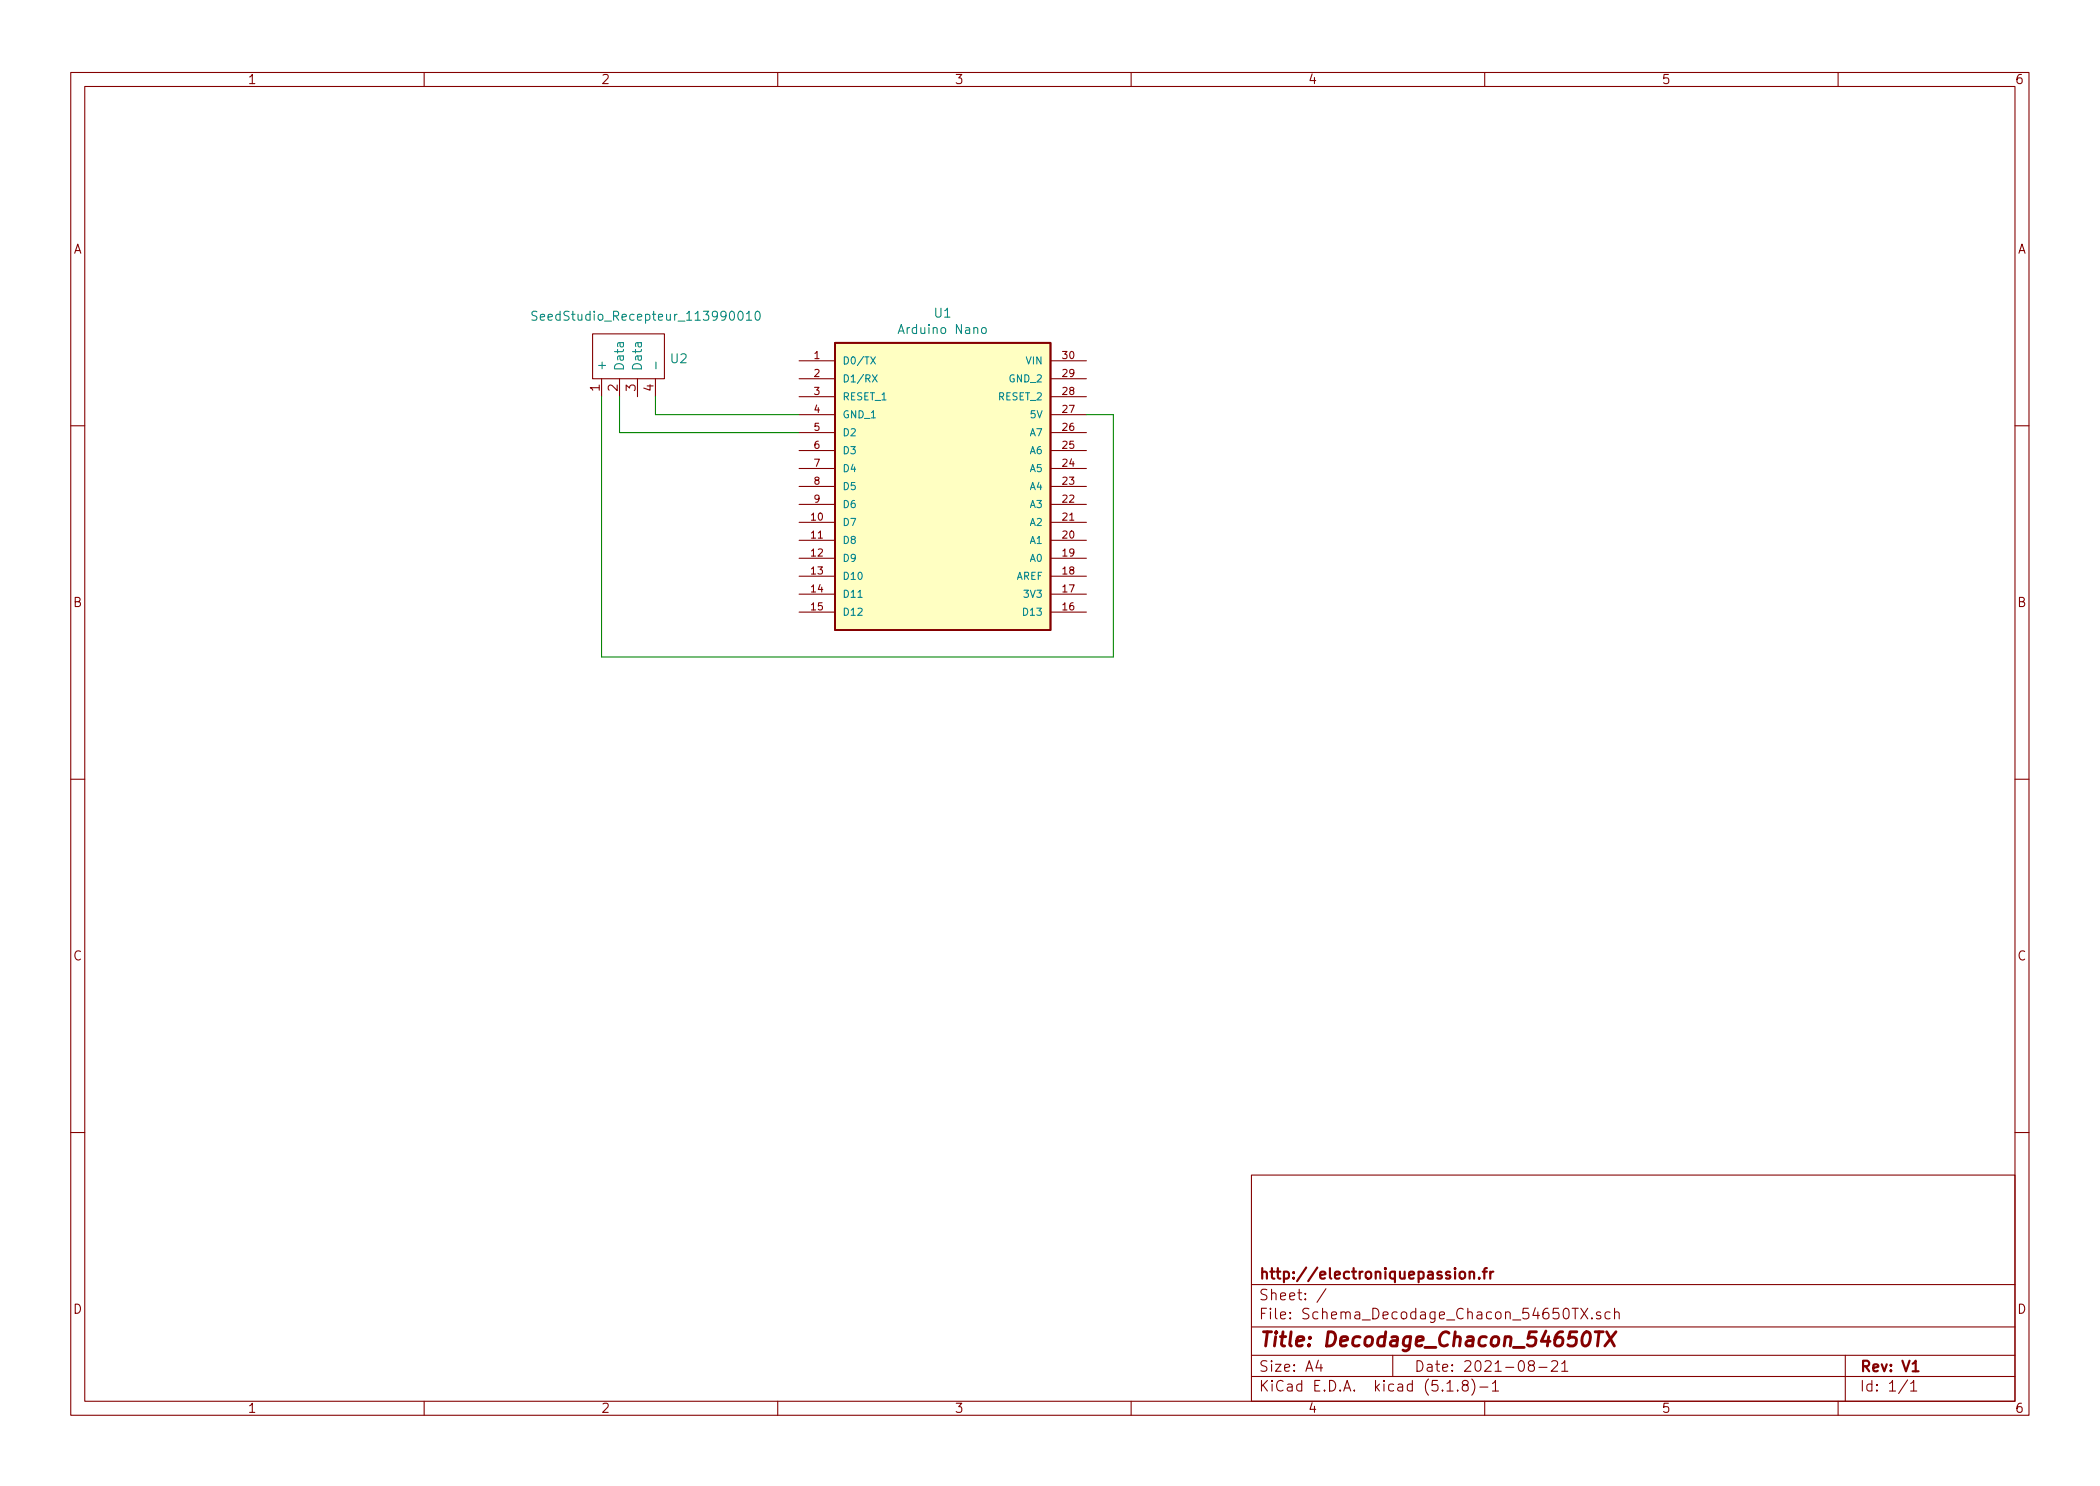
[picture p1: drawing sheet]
<svg xmlns="http://www.w3.org/2000/svg" width="297mm" height="210mm" viewBox="0 0 297 210" stroke-linecap="round" stroke-linejoin="round" font-family="sans-serif">
<g fill="none" stroke="#840000" stroke-width=".15">
<path d="M10 10.3h277v189.9h-277zM12 12.2h273v186.1h-273zM60 10.3v1.9M110 10.3v1.9M160 10.3v1.9M210 10.3v1.9M260 10.3v1.9M83.8 47.2h10.2v6.4h-10.2zM85.1 53.6v2.5M87.6 53.6v2.5M90.2 53.6v2.5M92.7 53.6v2.5"/>
<path d="M113 51h5.1M113 53.6h5.1M113 58.7h5.1M113 56.1h5.1M148.6 51h5.1M148.6 53.6h5.1M148.6 58.7h5.1M148.6 56.1h5.1M10 60.2h2M113 73.9h5.1M113 76.4h5.1M113 79h5.1"/>
<path d="M113 71.4h5.1M113 68.8h5.1M113 66.3h5.1M113 63.7h5.1M113 61.2h5.1M148.6 73.9h5.1M148.6 76.4h5.1M148.6 79h5.1M148.6 71.4h5.1M148.6 68.8h5.1M148.6 66.3h5.1M148.6 63.7h5.1"/>
<path d="M148.6 61.2h5.1M285 60.2h2M113 81.5h5.1M113 84.1h5.1M113 86.6h5.1M148.6 81.5h5.1M148.6 84.1h5.1M148.6 86.6h5.1M10 110.3h2M285 110.3h2M10 160.2h2M177 166.3h108v32h-108z"/>
<path d="M285 160.2h2M60 198.3v1.9M110 198.3v1.9M160 198.3v1.9M177 194.8h108M177 191.8h108M177 187.8h108M177 181.8h108M186.5 192.5l-.4 1h1M186.8 193v1M187.6 182.3l-1.3 2M197 191.8v3"/>
<path d="M204.7 196.8h.8M206.2 196.7v.1l-.1-.1h.1v.1M207.1 196l-.1-.1-.2-.2 .2-.3a.48 .48 0 0 1 .6 .1l.1 .2-.2 .2-.4 .1a.48 .48 0 0 0-.1 .7 .53 .53 0 0 0 .6 0 .51 .51 0 0 0-.2-.7M208.2 195.1a1.71 1.71 0 0 1 0 2.3M209.3 196.3h1.2M210 198.3v1.9M211.1 195.8l.3-.3 .1-.2v1.5M211.1 196.8h.9M216.5 193.2l-.2-.2-.1-.2a.48 .48 0 0 1 .7-.2l.1 .2-.1 .3-.6 .1a.48 .48 0 0 0 0 .7 .51 .51 0 0 0 .7 0 .48 .48 0 0 0-.2-.7M217.7 193.5h1.1M219.5 192.7l.2-.2h.3a.41 .41 0 0 1 .3 .7l-.9 .8h.9M220.9 193l.4-.5v1.5"/>
<path d="M220.9 194h.9M223.6 185.1l1 1.5M224.6 185.1l-1 1.5M225.2 186.5v.1l-.1-.1h.1v.1M226.4 185.7a.37 .37 0 0 0-.6 .1v.1a.54 .54 0 0 0 .6 .3v.3l-.2 .1-.4-.1M227.7 185.7a.48 .48 0 0 0-.6 0l-.1 .2 .1 .6a.48 .48 0 0 0 .6 0M228.4 185.7a.41 .41 0 0 1 .6 .1v.8M228.4 185.1v1.5M260 198.3v1.9M261 191.8v6.5M269.8 195.2l-1.2 2M270.3 195.8l.3-.3 .1-.2v1.5"/>
<path d="M270.3 196.8h.8"/>
</g>
<path d="M207.9 179.9v1M209.7 179.9h.6M210.3 179.4l-.3 .1v.1v1.3M210.8 179.9v1M211.2 179.9l-.3 .1-.1 .2M206.5 180.1a.41 .41 0 0 1 .7 .1v.4a.41 .41 0 0 1-.4 .3 .41 .41 0 0 1-.3-.3zM207.9 180.1a.38 .38 0 0 1 .6 0v.8M209.2 180.8h.1l-.1 .1v-.1v.1M270.5 194h.9" fill="none" stroke="#840000" stroke-width=".3"/>
<path d="M224.2 188.5a.45 .45 0 0 1 .7 .3 1.3 1.3 0 0 1-.6 1.6 .45 .45 0 0 1-.5-.3 1.57 1.57 0 0 1 .4-1.6zM225.6 188.4h1.2M226.2 188.4l-.2 2M227.3 188.4l1 2M228.6 188.4l-1.6 2" fill="none" stroke="#840000" stroke-width=".41"/>
<path d="M118.1 48.5h30.5v40.6h-30.5z" fill="#ffffc2" stroke="#ffffc2" stroke-width=".14"/>
<path d="M118.1 48.5h30.5v40.6h-30.5z" fill="none" stroke="#840000" stroke-width=".25"/>
<path d="M75.9 44.1l-.4-.1-.2 .2v.3l.5 .3 .1 .3-.2 .2h-.5M92.8 51.2v1M105.6 44.4l.3-.4v1.3M105.6 45.3h.7M106.9 44.2l.2-.2a.73 .73 0 0 1 .1 1.3h-.2l-.1-.2-.1-.6zM123.2 50.5l.6 1M123.4 53l.7 1M123.8 50.5l-.6 1M124.1 53l-.7 1M139 46.4l.3-.1 .1 .2 .1 .5-.1 .1-.3 .1-.3-.2v-.4zM121.4 84.5h.5" fill="none" stroke="#008484" stroke-width=".15"/>
<path d="M85.1 56.1v36.9h72.4v-34.3h-3.8M87.6 56.1v5.1h25.4M92.7 56.1v2.6h20.3" fill="none" stroke="#008400" stroke-width=".15"/>
<text font-size="2.8" fill="#840000" x="178" y="190.5">Title: Decodage_Chacon_54650TX</text>
<g font-size="2.1" fill="#840000">
<text x="178" y="184">Sheet: /</text>
<text x="178" y="181">http://electroniquepassion.fr</text>
<text x="178" y="186.7">File: Schema_Decodage_Chacon_54650TX.sch</text>
<text x="178" y="196.9">KiCad E.D.A. kicad (5.1.8)-1</text>
<text x="178" y="194.1">Size: A4</text>
<text x="200" y="194.1">Date: 2021-08-21</text>
<text x="263" y="194.1">Rev: V1</text>
<text x="263" y="196.9">Id: 1/1</text>
</g>
<g font-size="1.8" fill="#840000">
<text x="35" y="11.9">1</text>
<text x="85" y="11.9">2</text>
<text x="135" y="11.9">3</text>
<text x="185" y="11.9">4</text>
<text x="235" y="11.9">5</text>
<text x="285" y="11.9">6</text>
<text x="10.4" y="35.9">A</text>
<text x="285.4" y="35.9">A</text>
<text x="84.8" y="55.3" transform="rotate(-90 84.8 55.3)">1</text>
<text x="87.4" y="55.3" transform="rotate(-90 87.4 55.3)">2</text>
<text x="89.9" y="55.3" transform="rotate(-90 89.9 55.3)">3</text>
<text x="92.5" y="55.3" transform="rotate(-90 92.5 55.3)">4</text>
<text x="10.4" y="85.9">B</text>
<text x="285.4" y="85.9">B</text>
<text x="10.4" y="135.9">C</text>
<text x="285.4" y="135.9">C</text>
<text x="10.4" y="185.9">D</text>
<text x="285.4" y="185.9">D</text>
<text x="35" y="199.9">1</text>
<text x="85" y="199.9">2</text>
<text x="135" y="199.9">3</text>
<text x="185" y="199.9">4</text>
<text x="235" y="199.9">5</text>
<text x="285" y="199.9">6</text>
</g>
<g font-size="1.8" fill="#008484">
<text x="76.8" y="45.4">SeedStudio_Recepteur_113990010</text>
<text x="127.5" y="47.3">Arduino Nano</text>
<text x="132.2" y="45">U1</text>
<text x="85.7" y="52.6" transform="rotate(-90 85.7 52.6)">+</text>
<text x="88.3" y="52.6" transform="rotate(-90 88.3 52.6)">Data</text>
<text x="90.8" y="52.6" transform="rotate(-90 90.8 52.6)">Data</text>
<text x="94.9" y="51.4">U2</text>
</g>
<g font-size="1.4" fill="#840000">
<text x="115.2" y="50.8">1</text>
<text x="115.2" y="53.3">2</text>
<text x="150.3" y="53.3">29</text>
<text x="150.3" y="50.8">30</text>
<text x="115.2" y="55.9">3</text>
<text x="115.2" y="58.4">4</text>
<text x="150.3" y="58.4">27</text>
<text x="150.3" y="55.9">28</text>
<text x="115.2" y="61">5</text>
<text x="115.2" y="63.5">6</text>
<text x="150.3" y="63.5">25</text>
<text x="150.3" y="61">26</text>
<text x="115.2" y="66">7</text>
<text x="115.2" y="68.6">8</text>
<text x="115.2" y="71.1">9</text>
<text x="150.3" y="71.1">22</text>
<text x="150.3" y="68.6">23</text>
<text x="150.3" y="66">24</text>
<text x="114.8" y="73.7">10</text>
<text x="114.8" y="76.2">11</text>
<text x="150.3" y="76.2">20</text>
<text x="150.3" y="73.7">21</text>
<text x="114.8" y="78.7">12</text>
<text x="114.8" y="81.3">13</text>
<text x="114.8" y="83.8">14</text>
<text x="150.3" y="83.8">17</text>
<text x="150.3" y="81.3">18</text>
<text x="150.3" y="78.7">19</text>
<text x="114.8" y="86.4">15</text>
<text x="150.3" y="86.4">16</text>
</g>
<g font-size="1.4" fill="#008484">
<text x="119.1" y="51.6">D0/TX</text>
<text x="145.2" y="51.6">VIN</text>
<text x="119.1" y="54.1">D1/RX</text>
<text x="119.1" y="56.6">RESET_1</text>
<text x="119.1" y="59.2">GND_1</text>
<text x="141.3" y="56.6">RESET_2</text>
<text x="142.8" y="54.1">GND_2</text>
<text x="145.8" y="59.2">5V</text>
<text x="119.1" y="61.7">D2</text>
<text x="119.1" y="64.3">D3</text>
<text x="145.8" y="64.3">A6</text>
<text x="145.8" y="61.7">A7</text>
<text x="119.1" y="66.8">D4</text>
<text x="119.1" y="69.3">D5</text>
<text x="119.1" y="71.9">D6</text>
<text x="145.8" y="71.9">A3</text>
<text x="145.8" y="69.3">A4</text>
<text x="145.8" y="66.8">A5</text>
<text x="119.1" y="74.4">D7</text>
<text x="119.1" y="77">D8</text>
<text x="145.8" y="77">A1</text>
<text x="145.8" y="74.4">A2</text>
<text x="119.1" y="79.5">D9</text>
<text x="119.1" y="82">D10</text>
<text x="143.7" y="82">AREF</text>
<text x="145.8" y="79.5">A0</text>
<text x="119.1" y="84.6">D11</text>
<text x="119.1" y="87.1">D12</text>
<text x="145" y="87.1">D13</text>
<text x="145.1" y="84.6">3V3</text>
</g>
</svg>
